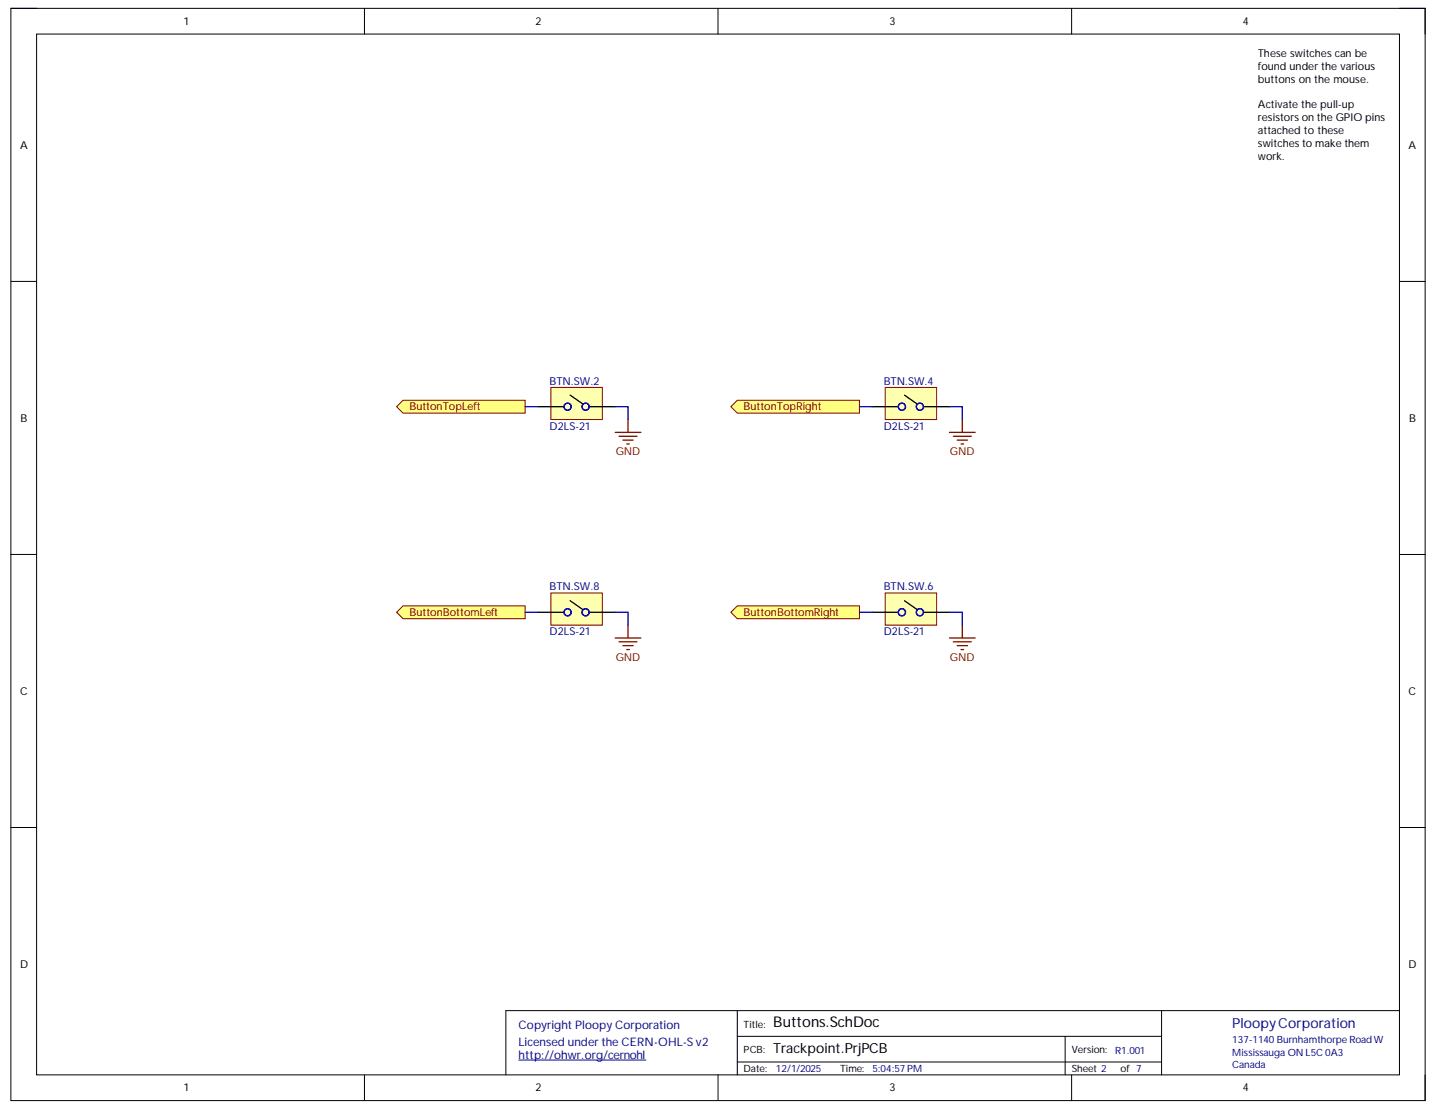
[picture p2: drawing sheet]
<svg xmlns="http://www.w3.org/2000/svg" width="279mm" height="216mm" viewBox="0 0 279 216" stroke-linecap="round" stroke-linejoin="round" font-family="sans-serif">
<path d="M2.1 1.6h274.8v212.3h-274.8z" fill="none" stroke="#000" stroke-width=".19"/>
<path d="M7.1 6.6h264.8v202.3h-264.8z" fill-rule="evenodd" fill="#fff"/>
<g fill="none" stroke="#000" stroke-width=".19">
<path d="M2.1 1.6h5M7.1 6.6h264.8v202.3h-264.8zM70.8 1.6v5M139.5 1.6v5M208.2 1.6v5M271.9 1.6h5v5M2.1 54.7h5M271.9 54.7h5M2.1 107.7h5M271.9 107.8h5M2.1 160.8h5M271.9 160.8h5"/>
<path d="M143.3 196.4v12.5M225.7 196.4v12.5M271.9 196.4h-173.6v12.5M70.8 208.9v5M139.5 208.9v5M143.3 201.4h82.4M143.3 206.4h82.4M207 201.4v7.5M208.2 208.9v5M276.9 208.9v5"/>
</g>
<path d="M100.8 206h24.7" fill="none" stroke="#000080" stroke-width=".19"/>
<path d="M107 75.3h10v6.2h-10z" fill-rule="evenodd" fill="#ffffb0"/>
<path d="M107 75.3h10v6.2h-10z" fill="none" stroke="#800000" stroke-width=".19"/>
<path d="M104.5 79h5M110.8 76.8l2.5 1.7M114.5 79h5" fill="none" stroke="#000" stroke-width=".25"/>
<g fill="none" stroke="#00f" stroke-width=".25">
<circle cx="110.3" cy="79" r=".69"/>
<circle cx="113.8" cy="79" r=".69"/>
</g>
<path d="M244.4 9.1h25v50h-25z" fill-rule="evenodd" fill="#fff"/>
<path d="M244.4 9.1h25v50h-25z" fill="none" stroke="#fff" stroke-width=".19"/>
<path d="M119.5 84h5M120.3 84.8h3.5M121 85.5h2M121.8 86.3h.5M122 81.5v2.5" fill="none" stroke="#800000" stroke-width=".25"/>
<path d="M172 115.2h10v6.3h-10z" fill-rule="evenodd" fill="#ffffb0"/>
<path d="M172 115.2h10v6.3h-10z" fill="none" stroke="#800000" stroke-width=".19"/>
<path d="M169.5 119h5M175.7 116.7l2.5 1.8M179.5 119h5" fill="none" stroke="#000" stroke-width=".25"/>
<g fill="none" stroke="#00f" stroke-width=".25">
<circle cx="175.2" cy="119" r=".69"/>
<circle cx="178.7" cy="119" r=".69"/>
</g>
<path d="M184.5 124h5M185.2 124.7h3.5M186 125.5h2M186.7 126.2h.5M187 121.5v2.5" fill="none" stroke="#800000" stroke-width=".25"/>
<path d="M107 115.2h10v6.3h-10z" fill-rule="evenodd" fill="#ffffb0"/>
<path d="M107 115.2h10v6.3h-10z" fill="none" stroke="#800000" stroke-width=".19"/>
<path d="M104.5 119h5M110.8 116.7l2.5 1.8M114.5 119h5" fill="none" stroke="#000" stroke-width=".25"/>
<g fill="none" stroke="#00f" stroke-width=".25">
<circle cx="110.3" cy="119" r=".69"/>
<circle cx="113.8" cy="119" r=".69"/>
</g>
<path d="M119.5 124h5M120.3 124.7h3.5M121 125.5h2M121.8 126.2h.5M122 121.5v2.5" fill="none" stroke="#800000" stroke-width=".25"/>
<path d="M172 75.3h10v6.2h-10z" fill-rule="evenodd" fill="#ffffb0"/>
<path d="M172 75.3h10v6.2h-10z" fill="none" stroke="#800000" stroke-width=".19"/>
<path d="M169.5 79h5M175.7 76.8l2.5 1.7M179.5 79h5" fill="none" stroke="#000" stroke-width=".25"/>
<g fill="none" stroke="#00f" stroke-width=".25">
<circle cx="175.2" cy="79" r=".69"/>
<circle cx="178.7" cy="79" r=".69"/>
</g>
<path d="M184.5 84h5M185.2 84.8h3.5M186 85.5h2M186.7 86.3h.5M187 81.5v2.5" fill="none" stroke="#800000" stroke-width=".25"/>
<path d="M142 119l1.3-1.3h23.7v2.5h-23.7z" fill-rule="evenodd" fill="#ffff80"/>
<path d="M142 119l1.3-1.3h23.7v2.5h-23.7z" fill="none" stroke="#800000" stroke-width=".19"/>
<path d="M77.1 119l1.2-1.3h23.7v2.5h-23.7z" fill-rule="evenodd" fill="#ffff80"/>
<path d="M77.1 119l1.2-1.3h23.7v2.5h-23.7z" fill="none" stroke="#800000" stroke-width=".19"/>
<path d="M142 79l1.3-1.2h23.7v2.5h-23.7z" fill-rule="evenodd" fill="#ffff80"/>
<path d="M142 79l1.3-1.2h23.7v2.5h-23.7z" fill="none" stroke="#800000" stroke-width=".19"/>
<path d="M77.1 79l1.2-1.2h23.7v2.5h-23.7z" fill-rule="evenodd" fill="#ffff80"/>
<path d="M77.1 79l1.2-1.2h23.7v2.5h-23.7z" fill="none" stroke="#800000" stroke-width=".19"/>
<path d="M102 79h2.5M119.5 79h2.5v2.5M167 79h2.5M184.5 79h2.5v2.5M102 119h2.5M119.5 119h2.5v2.5M167 119h2.5M184.5 119h2.5v2.5" fill="none" stroke="#000080" stroke-width=".25"/>
<text font-size="2.9" x="150.2" y="199.6">Buttons.SchDoc</text>
<text font-size="2.7" fill="#000080" x="239.4" y="199.8">PloopyCorporation</text>
<text font-size="2.7" x="150.2" y="204.6">Trackpoint.PrjPCB</text>
<g font-size="2.3" fill="#000080">
<text x="100.8" y="200">Copyright Ploopy Corporation</text>
<text x="100.8" y="203.2">Licensed under the CERN-OHL-S v2</text>
<text x="100.8" y="205.8">http://ohwr.org/cernohl</text>
</g>
<g font-size="2.1">
<text x="35.7" y="4.8">1</text>
<text x="104.1" y="4.8">2</text>
<text x="172.8" y="4.8">3</text>
<text x="241.4" y="4.8">4</text>
<text x="244.4" y="11.1">These switches can be</text>
<text x="244.4" y="13.6">found under the various</text>
<text x="244.4" y="16.1">buttons on the mouse.</text>
<text x="244.4" y="21">Activate the pull-up</text>
<text x="244.4" y="23.6">resistors on the GPIO pins</text>
<text x="3.9" y="28.9">A</text>
<text x="244.4" y="26">attached to these</text>
<text x="244.4" y="28.6">switches to make them</text>
<text x="273.7" y="28.9">A</text>
<text x="244.4" y="31.1">work.</text>
<text x="4" y="82">B</text>
<text x="273.8" y="82">B</text>
<text x="3.9" y="135">C</text>
<text x="273.7" y="135">C</text>
<text x="3.9" y="188">D</text>
<text x="273.7" y="188">D</text>
<text x="35.7" y="212.1">1</text>
<text x="104.1" y="212.1">2</text>
<text x="172.8" y="212.1">3</text>
<text x="241.4" y="212.1">4</text>
</g>
<g font-size="2.1" fill="#000080">
<text x="106.8" y="74.8">BTN.SW.2</text>
<text x="171.7" y="74.8">BTN.SW.4</text>
<text x="106.8" y="83.5">D2LS-21</text>
<text x="171.7" y="83.5">D2LS-21</text>
<text x="106.8" y="114.7">BTN.SW.8</text>
<text x="171.7" y="114.7">BTN.SW.6</text>
<text x="106.8" y="123.5">D2LS-21</text>
<text x="171.7" y="123.5">D2LS-21</text>
</g>
<g font-size="2.1" fill="#800000">
<text x="79.6" y="79.8">ButtonTopLeft</text>
<text x="144.5" y="79.8">ButtonTopRight</text>
<text x="119.6" y="88.5">GND</text>
<text x="184.6" y="88.5">GND</text>
<text x="79.6" y="119.7">ButtonBottomLeft</text>
<text x="144.5" y="119.7">ButtonBottomRight</text>
<text x="119.6" y="128.4">GND</text>
<text x="184.6" y="128.4">GND</text>
</g>
<g font-size="1.9">
<text x="144.5" y="199.7">Title:</text>
<text x="144.5" y="208.4">Date:</text>
<text x="144.5" y="204.7">PCB:</text>
<text x="163.2" y="208.4">Time:</text>
<text x="208.2" y="204.7">Version:</text>
<text x="208.2" y="208.4">Sheet 2</text>
<text x="217.7" y="208.4">of 7</text>
</g>
<g font-size="1.9" fill="#000080">
<text x="239.4" y="202.6">137-1140 Burnhamthorpe Road W</text>
<text x="150.7" y="208.4">12/1/2025</text>
<text x="169.5" y="208.4">5:04:57 PM</text>
<text x="216.7" y="204.9">R1.001</text>
<text x="239.4" y="205.2">Mississauga ON L5C 0A3</text>
<text x="239.4" y="207.6">Canada</text>
</g>
</svg>
